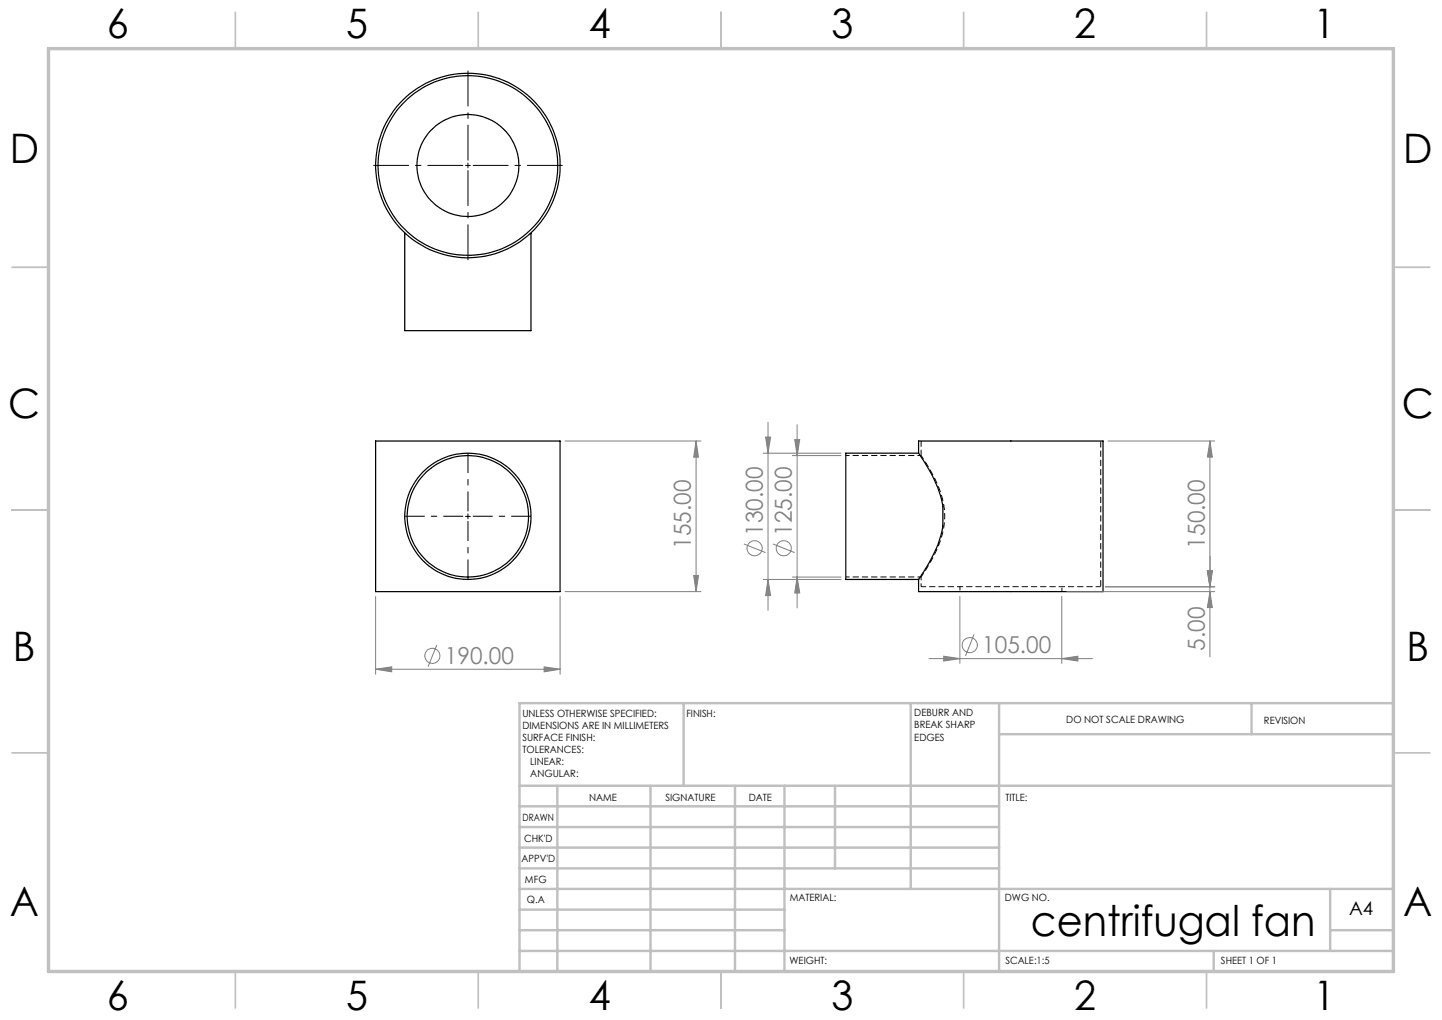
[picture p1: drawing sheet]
<svg xmlns="http://www.w3.org/2000/svg" width="297mm" height="210mm" viewBox="0 0 297 210" stroke-linecap="round" stroke-linejoin="round" font-family="sans-serif">
<g fill="none" stroke="#000" stroke-width=".25">
<path d="M83.5 48.1h-.1v20h26v-20h-.2M77.4 90.8h38v31h-38zM189.2 93.3a33.6 33.6 0 0 1 4.8 10 17.2 17.2 0 0 1-2.4 12.1l-2.4 3.9M189.2 93.3v-2.5h38v31h-38v-2.5M189.2 93.3h-15v26h15"/>
<circle cx="96.4" cy="34.1" r="10.5"/>
<circle cx="96.4" cy="34.1" r="18.5"/>
<circle cx="96.4" cy="34.1" r="19"/>
<circle cx="96.4" cy="106.3" r="12.5"/>
<circle cx="96.4" cy="106.3" r="13"/>
</g>
<path d="M189.7 118.8a30.5 30.5 0 0 0 4.6-10 17 17 0 0 0-2.7-12l-1.9-3" fill="none" stroke="#000" stroke-width=".21" stroke-dasharray="1.3 .6" stroke-dashoffset=".4" stroke-linecap="butt"/>
<path d="M189.7 120.8h37" fill="none" stroke="#000" stroke-width=".21" stroke-dasharray="1.3 .6" stroke-dashoffset=".2" stroke-linecap="butt"/>
<path d="M189.7 118.8v2" fill="none" stroke="#000" stroke-width=".21" stroke-dasharray="1.3 .6" stroke-dashoffset=".6" stroke-linecap="butt"/>
<path d="M189.7 90.8v3" fill="none" stroke="#000" stroke-width=".21" stroke-dasharray="1.3 .6" stroke-dashoffset=".1" stroke-linecap="butt"/>
<path d="M226.7 120.8v-30" fill="none" stroke="#000" stroke-width=".21" stroke-dasharray="1.3 .6" stroke-dashoffset="-.1" stroke-linecap="butt"/>
<path d="M189.7 93.8h-15.5M174.2 118.8h15.5M197.7 120.8v1M218.7 121.8v-1" fill="none" stroke="#000" stroke-width=".21" stroke-dasharray="1.3 .6" stroke-dashoffset=".5" stroke-linecap="butt"/>
<g fill="none" stroke="#808080" stroke-width=".21">
<path d="M116.4 90.8h28M143.4 90.8l.5 3.3h-1zM143.4 90.8v31M157.2 93.3h16M157.7 90h1l-.5 3.3zM158.2 87v38.7M163.2 93.8h10M163.7 90.5h1l-.5 3.3zM164.2 87.4v37.8M228.2 90.8h22M249.2 90.8l.5 3.3h-1zM249.2 90.8v44.4"/>
<path d="M142.9 118.5h1l-.5 3.3zM153.2 112l4.5 1.8M157.2 119.3h16M158.2 119.3l.5 3.3h-1zM159.2 112l4.5 1.8M163.2 118.8h10M164.2 118.8l.5 3.3h-1zM248.7 117.5h1l-.5 3.3zM77.4 137.8l3.3-.5v1zM77.4 122.8v16M77.4 137.8h38M90 132.8l-1.8 4.5"/>
<path d="M112.1 137.3l3.3 .5-3.3 .5zM115.4 122.8v16M116.4 121.8h28M191.3 135.6h33.7M194.4 135.1l3.3 .5-3.3 .5zM197.7 122.8v13.8M200.6 130.6l-1.7 4.4M218.7 135.6l3.3-.5v1zM218.7 122.8v13.8M219.7 121.8h30.5M227.7 120.8h22.5M249.2 121.8l.5 3.3h-1z"/>
<circle cx="155.4" cy="112.9" r="1.55"/>
<circle cx="161.4" cy="112.9" r="1.55"/>
<circle cx="89" cy="135" r="1.55"/>
<circle cx="199.7" cy="132.8" r="1.56"/>
</g>
<path d="M95.4 106.3h-12M96.4 105.3v-12M96.4 107.3v12M97.4 106.3h12" fill="none" stroke="#000" stroke-width=".21" stroke-dasharray="15.2 1.3 1.3 1.3" stroke-dashoffset="11.1" stroke-linecap="butt"/>
<path d="M95.4 34.1h-18.5M96.4 33.1v-18.5M96.4 35.1v18.5M97.4 34.1h18.5" fill="none" stroke="#000" stroke-width=".21" stroke-dasharray="15.2 1.3 1.3 1.3" stroke-dashoffset="7.9" stroke-linecap="butt"/>
<path d="M95.9 34.1h1M96.4 33.6v1M95.9 106.3h1M96.4 105.8v1" fill="none" stroke="#000" stroke-width=".21"/>
<g fill="none" stroke="#c0c0c0" stroke-width=".35">
<path d="M48.5 2.5v7.5M98.5 2.5v7.5M148.5 2.5v7.5M198.5 2.5v7.5M248.5 2.5v7.5M2.5 55h7.5M287 55h7.5M2.5 105h7.5M287 105h7.5M2.5 155h7.5M287 155h7.5M48.5 200v7.5"/>
<path d="M98.5 200v7.5M148.5 200v7.5M198.5 200v7.5M248.5 200v7.5"/>
</g>
<g fill="none" stroke="#c0c0c0" stroke-width=".5">
<path d="M140.8 144.8v17M187.6 144.8v38.2M205.8 144.8v55.2M205.8 151.2h81.2M257.8 144.8v6.4M287 144.8h-180v55.2M107 161.8h180M107 178.8h98.8M107 174.5h98.8M107 170.3h98.8M107 166h98.8M114.8 161.8v38.2"/>
<path d="M134 161.8v38.2M151.4 161.8v38.2M161.6 161.8v38.2M172 161.8v17M107 195.8h180M107 191.5h54.6M107 187.3h54.6M107 183h180M250 195.8v4.2M274 191.5h13M274 183v12.8"/>
</g>
<path d="M10 10h277v190h-277z" fill="none" stroke="#c0c0c0" stroke-width=".7"/>
<g fill="#808080">
<path d="M112.1 137.3l3.3 .5-3.3 .5zM77.4 137.8l3.3-.5v1z"/>
<path d="M194.4 135.1l3.3 .5-3.3 .5zM218.7 135.6l3.3-.5v1z"/>
<path d="M142.9 118.5h1l-.5 3.3zM143.4 90.8l.5 3.3h-1zM158.2 119.3l.5 3.3h-1zM157.7 90h1l-.5 3.3zM249.2 121.8l.5 3.3h-1zM248.7 117.5h1l-.5 3.3z"/>
<path d="M163.7 90.5h1l-.5 3.3zM164.2 118.8l.5 3.3h-1zM249.2 90.8l.5 3.3h-1zM248.7 117.5h1l-.5 3.3z"/>
</g>
<text font-size="8.7" x="212.3" y="192.6">centrifugal fan</text>
<g font-size="8.4">
<text x="22" y="7.9">6</text>
<text x="71.3" y="7.9">5</text>
<text x="121.3" y="7.9">4</text>
<text x="171.3" y="7.9">3</text>
<text x="221.3" y="7.9">2</text>
<text x="270.5" y="7.9">1</text>
<text x="2" y="33.5">D</text>
<text x="289" y="33.5">D</text>
<text x="1.7" y="86">C</text>
<text x="288.7" y="86">C</text>
<text x="2.7" y="136">B</text>
<text x="289.7" y="136">B</text>
<text x="2" y="188.5">A</text>
<text x="289" y="188.5">A</text>
<text x="22" y="207.9">6</text>
<text x="71.3" y="207.9">5</text>
<text x="121.3" y="207.9">4</text>
<text x="171.3" y="207.9">3</text>
<text x="221.3" y="207.9">2</text>
<text x="270.5" y="207.9">1</text>
</g>
<g font-size="4.8" fill="#808080">
<text x="142.3" y="113" transform="rotate(-90 142.3 113)">155.00</text>
<text x="157.1" y="110.3" transform="rotate(-90 157.1 110.3)">130.00</text>
<text x="163.1" y="110.3" transform="rotate(-90 163.1 110.3)">125.00</text>
<text x="248.1" y="112.9" transform="rotate(-90 248.1 112.9)">150.00</text>
<text x="91.6" y="136.7">190.00</text>
<text x="202.3" y="134.4">105.00</text>
<text x="248.1" y="133.9" transform="rotate(-90 248.1 133.9)">5.00</text>
</g>
<text font-size="3.9" x="277.9" y="188.5">A4</text>
<g font-size="2.1">
<text x="107.6" y="147.6">UNLESS OTHERWISE SPECIFIED:</text>
<text x="141.4" y="147.5">FINISH:</text>
<text x="188.3" y="147.5">DEBURR AND</text>
<text x="188.3" y="150">BREAK SHARP</text>
<text x="219.6" y="148.9">DO NOT SCALE DRAWING</text>
<text x="260.3" y="149.1">REVISION</text>
<text x="107.6" y="150.1">DIMENSIONS ARE IN MILLIMETERS</text>
<text x="107.6" y="152.5">SURFACE FINISH:</text>
<text x="107.6" y="155">TOLERANCES:</text>
<text x="188.3" y="152.5">EDGES</text>
<text x="109.2" y="157.5">LINEAR:</text>
<text x="109.2" y="160">ANGULAR:</text>
<text x="121.3" y="165">NAME</text>
<text x="137" y="164.9">SIGNATURE</text>
<text x="154.2" y="164.9">DATE</text>
<text x="207.1" y="164.9">TITLE:</text>
<text x="107.6" y="169.1">DRAWN</text>
<text x="107.9" y="173.3">CHK'D</text>
<text x="107.4" y="177.4">APPV'D</text>
<text x="108.1" y="181.8">MFG</text>
<text x="108.5" y="186">Q.A</text>
<text x="162.6" y="185.5">MATERIAL:</text>
<text x="207" y="185.5">DWG NO.</text>
<text x="162.6" y="198.5">WEIGHT:</text>
<text x="207.1" y="198.6">SCALE:1:5</text>
<text x="251.5" y="198.6">SHEET 1 OF 1</text>
</g>
</svg>
